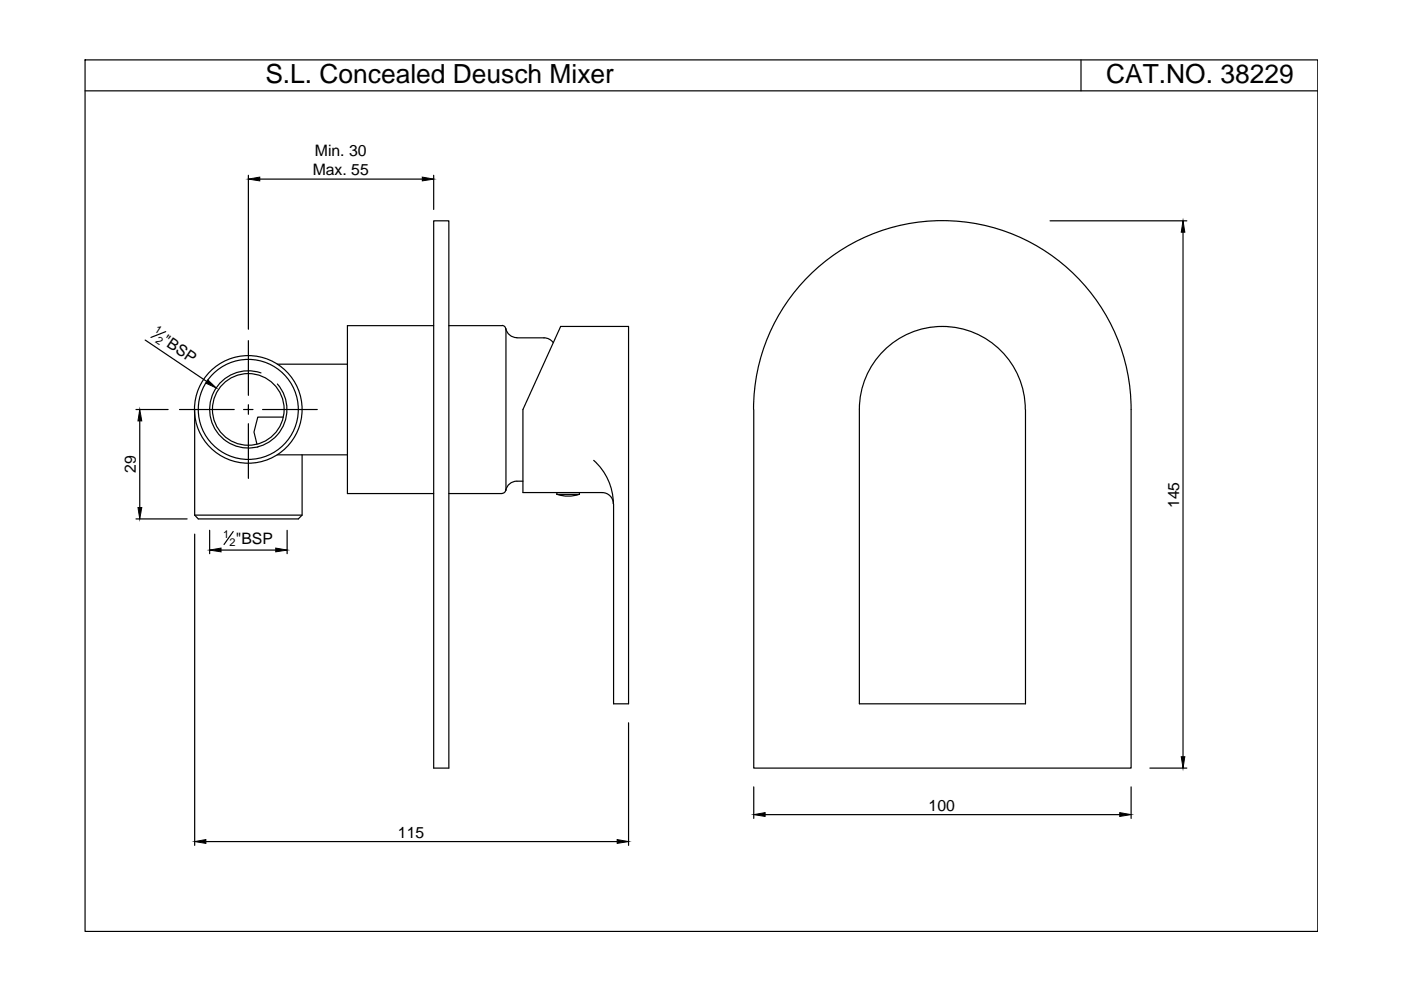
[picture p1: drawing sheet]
<svg xmlns="http://www.w3.org/2000/svg" width="297mm" height="210mm" viewBox="0 0 297 210" stroke-linecap="round" stroke-linejoin="round" font-family="sans-serif">
<!-- layer: 0 -->
<g fill="none" stroke="#000" stroke-width=".25">
<path d="M18 12.7h261.4v184.8h-261.4zM18 19.3h261.4M229.2 12.7v6.6M52.7 37.2v32.6M55.1 38h34.4M91.9 37.2v7.2M91.9 46.8h3.3v116.1h-3.3zM222.6 46.8h29M250.8 49.2v111.2M30.8 72.1l13.1 8.8M35.1 70.3l-3.1 1.2M52.7 72.2v11.6"/>
<path d="M55.3 79.1a8.2 8.2 0 0 0-10.8 7.8 8.2 8.2 0 0 0 11.1 7.6 8.2 8.2 0 0 0 3.2-13.1M58.8 77.2h14.9M91.9 69h-18.2v35.6h18.2M95.2 69h11.3M106.4 69a.78 .78 0 0 1 .8 .8M107.2 69.6a2.39 2.39 0 0 0 2.4 2M107.3 69.8v34.1M109.6 71.6h5.7a2.39 2.39 0 0 1 2 1M28.8 86.8h6.8M29.6 89.2v18.4M38.1 86.8h11.6M41.3 86.8v22.4"/>
<path d="M51.6 86.8h2M52.7 85.8v2M52.7 89.8v11.6M54.7 94.8h.1M55.7 86.8h11.6M58.8 96.4h14.9M60.1 88.4h-5.4l-.9 3.2 .7 2.6M64.1 96.4v12.8l-.9 .8h-21.2l-.7-.8M125.9 97.6a12.5 12.5 0 0 1 4.1 9.2 2.39 2.39 0 0 0-2.3-2.4M159.8 86.8a40 40 0 0 1 40-40 40 40 0 0 1 40 40v76.1h-80v-76.1M217.4 86.8a17.6 17.6 0 0 0-17.6-17.6 17.6 17.6 0 0 0-17.6 17.6v62.4h35.2v-62.4M28.8 110h10.9"/>
<path d="M41.3 113.2v66M41.3 109.2h22.8M44.5 112.4v5M46.9 116.6h11.6M49.4 112.7l-1.9 2.7M60.9 112.4v5M95.2 104.6h11.3M107.2 103.8a.78 .78 0 0 1-.8 .8M109.6 102a2.39 2.39 0 0 0-2.4 2M109.6 102h1.3M118.1 104.8l1.3 .3 1.4 .1 2.1-.4M118.1 104.4v.4h4.8v-.4"/>
<path d="M127.7 104.4h-16.8v-17.6l8-17.6h14.4v80h-3.2v-42.4M133.3 153.2v26M43.6 178.4h87.3M159.8 166.8v6.7M162.2 172.7h75.2M239.8 166.8v6.7M243.8 162.9h7.8"/>
<circle cx="52.6" cy="86.8" r="10.6"/>
<circle cx="52.6" cy="86.8" r="11.4"/>
<circle cx="52.6" cy="86.8" r="7.6"/>
</g>
<g fill="#000" stroke="#000" stroke-width=".21">
<path d="M52.7 38l2.4-.5v.9zM89.5 37.5l2.4 .5-2.4 .4zM250.8 46.8l.4 2.4h-.8zM29.6 86.8l.5 2.4h-.8zM44.1 80.6l1.7 1.7-2.2-1.1zM29.3 107.6h.8l-.5 2.4zM44.5 116.6l2.4-.4v.8zM58.5 116.2l2.4 .4-2.4 .4zM41.3 178.4l2.3-.4v.8zM130.9 178l2.4 .4-2.4 .4zM159.8 172.7l2.4-.4v.8zM237.4 172.3l2.4 .4-2.4 .4z"/>
<path d="M250.4 160.4h.8l-.4 2.5z"/>
</g>
<g font-size="5.6">
<text x="56.3" y="17.7">S.L. Concealed Deusch Mixer</text>
<text x="234.5" y="17.7">CAT.NO. 38229</text>
</g>
<g font-size="3.3">
<text x="66.8" y="33.1">Min. 30</text>
<text x="66.3" y="37.1">Max. 55</text>
<text x="34.2" y="72.8" transform="rotate(34 34.2 72.8)">&quot;BSP</text>
<text x="28.8" y="100.3" transform="rotate(-90 28.8 100.3)">29</text>
<text x="250" y="107.7" transform="rotate(-90 250 107.7)">145</text>
<text x="50" y="115.3">&quot;BSP</text>
<text x="196.9" y="171.9">100</text>
<text x="84.4" y="177.6">115</text>
</g>
<g font-size="2.3">
<text x="32.6" y="70.3" transform="rotate(33 32.6 70.3)">1</text>
<text x="32.8" y="72.4" transform="rotate(34 32.8 72.4)">2</text>
<text x="47.3" y="114.1">1</text>
<text x="48.7" y="115.8">2</text>
</g>
</svg>
